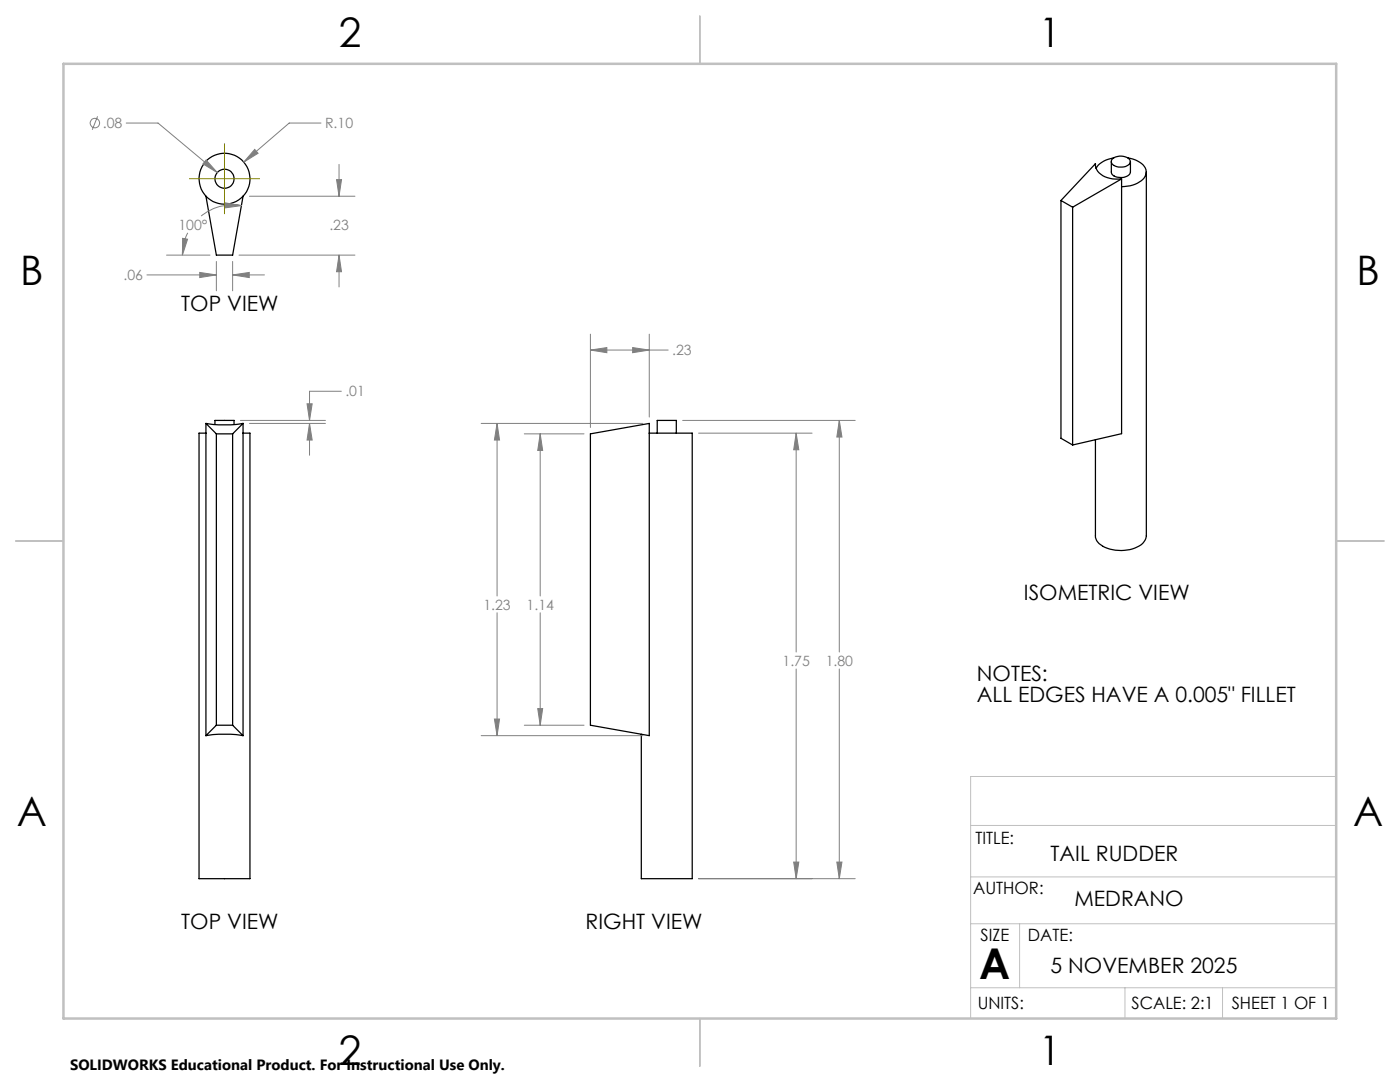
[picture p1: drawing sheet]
<svg xmlns="http://www.w3.org/2000/svg" width="279mm" height="216mm" viewBox="0 0 279 216" stroke-linecap="round" stroke-linejoin="round" font-family="sans-serif">
<g fill="none" stroke="#000" stroke-width=".25">
<path d="M41.1 39.2a5.1 5.1 0 0 0 7.4 0M41.1 39.2a5.1 5.1 0 0 1 .1-7.2 5.1 5.1 0 0 1 7.2 0 5.1 5.1 0 0 1 .1 7.2M41.1 39.2l2.1 11.7h3.2l2.1-11.7M218.6 32.7a3.1 3.1 0 0 0 2.9 2.9l2.3 .1M218.6 32.7v.2M218.6 32.7l-6.9 7.3M221.8 32.2v2.1a1.46 1.46 0 0 0 1.8 1.1 1.8 1.8 0 0 0 2-1.1v-2.1M222 31.7a2.58 2.58 0 0 1 3.5 .3 1.16 1.16 0 0 1-1.2 1.3 2.03 2.03 0 0 1-2.5-1zM222.3 31.5a4.7 4.7 0 0 0-3.5 2.1M223.8 35.7l-9.7 5.6M223.8 35.7v50.8l-9.7 2.3M225.1 31.5a4.3 4.3 0 0 1 3.6 2.4 2.46 2.46 0 0 1-1.7 2.6l-1.5 .6-1.7 .2"/>
<path d="M228.8 34.3v72.6a3 3 0 0 1-2.3 2.5 7.6 7.6 0 0 1-7.1-.9l-.5-.6-.3-.7v-19.5M211.7 40l2.4 1.3M211.7 40v47.5l2.4 1.3M214.1 41.3v47.5M41.1 84.5l2.5 .3h2.4l2.5-.3M41.1 86.4h-1.4v88.9h10.2v-88.9h-1.4M41.1 84.5l2.1 2.1M41.1 84.5v62.3M42.9 84.7v-.8h3.8v.8M43.2 86.6v58.1M43.2 86.6h3.2M46.4 86.6v58.1"/>
<path d="M48.5 84.5l-2.1 2.1M48.5 84.5v62.3M117.8 86.6l11.8-2.1v62.3l-11.8-2.1zM129.6 86.4h8.5v88.9h-10.1v-28.8M131.2 86.4v-2.5h3.8v2.5M41.1 146.8l2.5-.3h2.4l2.5 .3M43.2 144.7l-2.1 2.1M43.2 144.7h3.2M46.4 144.7l2.1 2.1"/>
<circle cx="44.8" cy="35.7" r="1.91"/>
</g>
<g fill="none" stroke="#808080" stroke-width=".2">
<path d="M19.5 23.2l-1.1 2.7M25.2 24.6h6.3l11.9 9.8M41.1 31.9l2.3 2.5-2.9-1.7zM49.8 39.2h21M50.8 29.8l.7 .8-2.9 1.7zM64.1 24.6h-6.4l-9.1 7.7M67.2 35.8h1l-.5 3.4zM67.7 32.8v6.4M29.3 54.9h13.9M33.2 50.9h8.7M36.4 47.6l1 .1-1 3.2zM37.5 46.5a10.3 10.3 0 0 0-1.1 4.4"/>
<path d="M39.9 54.4l3.3 .5-3.3 .5zM43.2 52.2v5.8M44.9 40.5l3.3 .5-3.3 .5zM46.4 54.9l3.3-.5v1zM46.4 52.2v5.8M46.4 54.9h6.4M47.7 50.9h23.1M48.2 41a10 10 0 0 0-8.1 2.1M67.7 50.9l.5 3.3h-1zM67.7 50.9v6.4M68.1 78.1h-6.3v5.8M117.8 69.8l3.3-.4v1z"/>
<path d="M117.8 66.7v18.6M117.8 69.8h15.5M126.3 69.4l3.3 .4-3.3 .6zM129.6 66.7v16.5M48 83.9h16.9M49.8 84.5h15.1M61.3 80.6h1l-.5 3.3zM61.8 84.5l.5 3.3h-1zM61.8 84.5v6.3M96 84.5h32.3M99.2 84.5l.5 3.3h-1zM99.2 84.5v34.4"/>
<path d="M104.6 86.6h12M107.8 86.6l.5 3.3h-1zM107.8 86.6v32.3M136.2 83.9h34.5M139.4 86.4h22.7M158.9 86.4l.5 3.3h-1zM158.9 86.4v43.7M167.5 83.9l.5 3.3h-1zM167.5 83.9v46.2M99.2 122.3v24.5M107.8 122.3v22.4M158.9 133.5v41.8"/>
<path d="M167.5 133.5v41.8M96 146.8h32.3M98.7 143.5h1l-.5 3.3zM104.6 144.7h12M107.3 141.4h1l-.5 3.3zM139.4 175.3h31.3M158.4 172h1l-.5 3.3zM167 172h1l-.5 3.3z"/>
<circle cx="18.9" cy="24.6" r=".95"/>
</g>
<path d="M37.8 35.7h14M44.8 28.7v14" fill="none" stroke="#808000" stroke-width=".2"/>
<path d="M266.7 154.9h-73v48.3M193.7 175h73M193.7 164.7h73M193.7 197.1h73M193.7 184.3h73M203.5 184.3v12.8M224.5 197.1v6.1M244 197.1v6.1" fill="none" stroke="#c0c0c0" stroke-width=".2"/>
<path d="M139.7 3.2v9.5M3.1 107.9h9.6M266.7 107.9h9.5M139.7 203.2v9.6" fill="none" stroke="#c0c0c0" stroke-width=".25"/>
<path d="M12.7 12.7h254v190.5h-254z" fill="none" stroke="#c0c0c0" stroke-width=".5"/>
<path d="M61.3 80.6h1l-.5 3.3zM61.8 84.5l.5 3.3h-1zM50.8 29.8l-2.2 2.5 2.9-1.7zM41.1 31.9l-.6 .8 2.9 1.7zM67.7 50.9l.5 3.3h-1zM67.2 35.8h1l-.5 3.4zM39.9 54.4l3.3 .5-3.3 .5zM46.4 54.9l3.3-.5v1zM44.9 40.5l3.3 .5-3.3 .5zM36.4 47.6l1 .1-1 3.2zM167.5 83.9l.5 3.3h-1zM167 172h1l-.5 3.3zM158.9 86.4l.5 3.3h-1zM158.4 172h1l-.5 3.3zM126.3 69.4l3.3 .4-3.3 .6zM117.8 69.8l3.3-.4v1zM98.7 143.5h1l-.5 3.3zM99.2 84.5l.5 3.3h-1zM107.8 86.6l.5 3.3h-1zM107.3 141.4h1l-.5 3.3z" fill="#808080"/>
<text font-size="8.5" x="195.4" y="195.3">A</text>
<g font-size="8.1">
<text x="67.6" y="9.3">2</text>
<text x="207.3" y="9.3">1</text>
<text x="4" y="57">B</text>
<text x="270.7" y="57">B</text>
<text x="3.3" y="164.9">A</text>
<text x="270" y="164.9">A</text>
<text x="67.6" y="212.5">2</text>
<text x="207.3" y="212.5">1</text>
</g>
<g font-size="4.2">
<text x="36.2" y="62">TOP VIEW</text>
<text x="204.3" y="119.7">ISOMETRIC VIEW</text>
<text x="195" y="135.9">NOTES:</text>
<text x="195" y="140.1">ALL EDGES HAVE A 0.005&quot; FILLET</text>
<text x="209.7" y="171.9">TAIL RUDDER</text>
<text x="36.2" y="185.4">TOP VIEW</text>
<text x="116.9" y="185.4">RIGHT VIEW</text>
<text x="214.4" y="180.7">MEDRANO</text>
<text x="209.7" y="194.1">5 NOVEMBER 2025</text>
</g>
<g font-size="3.4">
<text x="194.7" y="168.4">TITLE:</text>
<text x="194.2" y="178.4">AUTHOR:</text>
<text x="195.7" y="187.7">SIZE</text>
<text x="205.2" y="187.7">DATE:</text>
<text x="195.1" y="201.4">UNITS:</text>
<text x="225.8" y="201.4">SCALE: 2:1</text>
<text x="245.8" y="201.4">SHEET 1 OF 1</text>
</g>
<text font-size="3" x="14" y="213.5">SOLIDWORKS Educational Product. For Instructional Use Only.</text>
<g font-size="2.8" fill="#808080">
<text x="20.5" y="25.6">.08</text>
<text x="64.9" y="25.6">R.10</text>
<text x="35.6" y="45.8">100°</text>
<text x="65.7" y="45.8">.23</text>
<text x="24.6" y="55.9">.06</text>
<text x="134.1" y="70.9">.23</text>
<text x="68.9" y="79.1">.01</text>
<text x="96.5" y="121.6">1.23</text>
<text x="105.1" y="121.6">1.14</text>
<text x="156.2" y="132.8">1.75</text>
<text x="164.8" y="132.8">1.80</text>
</g>
</svg>
